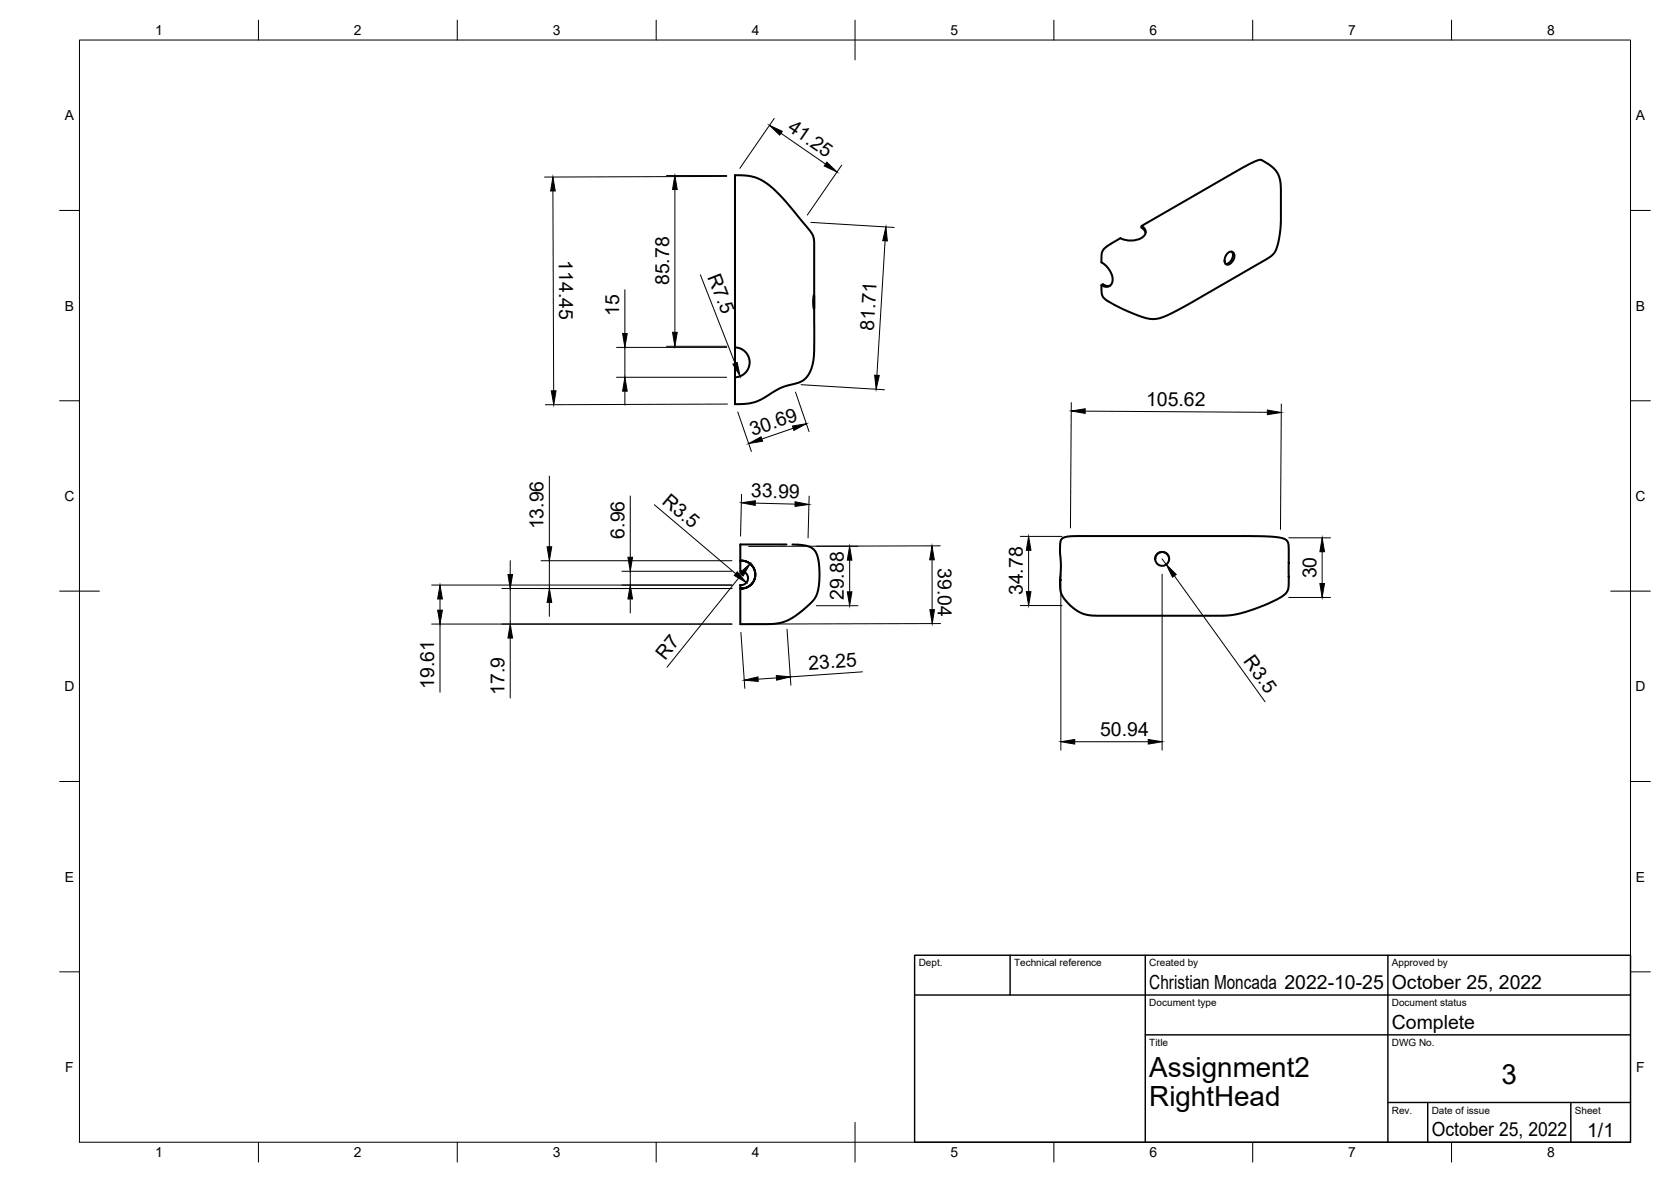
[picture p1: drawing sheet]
<svg xmlns="http://www.w3.org/2000/svg" width="420mm" height="297mm" viewBox="0 0 420 297" stroke-linecap="round" stroke-linejoin="round" font-family="sans-serif">
<!-- layer: Visible -->
<g fill="none" stroke="#000" stroke-width=".51">
<path d="M184.8 44l2.6 .1 2.3 .4 2.2 1 2.2 1.6 3.6 3.7 6 7.2 .8 1.4 .2 1.5v27.2l-.2 2.6-.7 2.5-1.1 1.7-1.4 1.1-5.1 1.5-3.9 2.4-2.2 1.1-1.8 .4-2.4 .2h-1.1zM281.7 59.9l-3 1.7-1 .9-.6 .9-.2 1.8a1.22 1.22 0 0 0 1 1.4l.9 1 .6 1.2 .4 1.1-.1 .9-.3 .6-.7 .6h-.9l-.9-.4M287 56.8a1.61 1.61 0 0 1 1.1 1.5 1.61 1.61 0 0 1-1.1 1.5 5.9 5.9 0 0 1-5.3 .1M288 58.5l-.3-.8-.7-.5v-.4l25.1-14.5 3.5-1.8 1-.3h.6l2.6 1.7 1 .9 .6 1.1 .5 1.4 .2 2.1-.2 10.4-.5 3.3-.6 1.8-.7 1-1.2 1-21.9 12.6-3.9 1.9-2.4 .7-2.2-.1-2.4-.7-4.1-1.8-3.8-2-.8-.8-.3-.6-.2-2.5 .4-.2 1 .5 .8-.1M204.6 74.1l.1 3.5-.2-1.1zM308.6 63.7l.6-.4h.5l.5 .2 .2 .6-.4 1.4-.6 .7-.6 .3-.6-.1-.3-.7 .2-1.2zM309.7 63.3l.3 .7-.2 1-.7 1-.9 .3M184.8 87.3a3.8 3.8 0 0 1 3.7 3.8 3.8 3.8 0 0 1-3.7 3.7M197.7 136.8h-11.6v4.1M199.2 136.8l3.2 .3 1.6 .5 1.1 1.2 .8 2.5 .1 4.2-.5 3.6-1 1.7-2.8 2.7-3.2 2.2-2.4 .9-2.3 .2-7.7 .1v-9M267 135.3l1.3-.4 2.1-.2h44.2l4.8 .1 2.8 .4 1.3 .5 .5 1.1-.1 11.2-.6 1.1-.8 .7-3.3 1.8-5.8 2.1-3.9 .9-33.9 .1-2.6-.3-2-.8-2-1.6-1.5-1.7-.8-1.4-.2-1.8 .3-4.6-.3-5.1 .1-1.3zM186.1 140.9v2.7"/>
<path d="M186.1 147v.9M186.1 147l.2 .1M186.1 147.9l1.4-.2 1.2-.6 .8-1 .4-1.4-.2-1.5-.7-1.2-1.2-.8-1.2-.3h-.2l1.4 .3 1.2 .8 .7 1.2 .2 1.5-.4 1.3-.6 .9-1.1 .7-1.4 .3M186.3 143.5l-.2 .1 .9 .1 .6 .4 .4 .6 .1 .7-.2 .6-.5 .7-1.3 .3M186.4 140.9h-.3M290.5 140.4l.4-1.1 1.1-.6 .7 .1 .6 .3 .5 .7 .2 .6"/>
<circle cx="292.2" cy="140.4" r="1.74"/>
</g>
<circle cx="266.5" cy="145.8" r=".25" fill="#000"/>
<!-- layer: BORDER -->
<g fill="none" stroke="#000" stroke-width=".25">
<path d="M20 10.1h390v276.9h-390zM65 5.1v5M115 5.1v5M165 5.1v5M215 5.1v10M265 5.1v5M315 5.1v5M365 5.1v5M15 52.9h5M410 52.9h5M15 100.7h5M410 100.7h5"/>
<path d="M15 148.6h10M405 148.6h10M15 196.4h5M410 196.4h5M15 244.2h5M410 244.2h5M65 287v5M115 287v5M165 287v5M215 282.1v9.9M265 287v5M315 287v5"/>
<path d="M365 287v5"/>
</g>
<!-- layer: TITLEBLOCK -->
<path d="M230 240.1h180v46.9h-180zM230 250h180M254 240.1v9.9M288 240.1v46.9M349 240.1v46.9M288 260.1h122M349 277.1h61M359 277.1v9.9M395 277.1v9.9" fill="none" stroke="#000" stroke-width=".36"/>
<!-- layer: FD_Dimensions -->
<g fill="none" stroke="#000" stroke-width=".25">
<path d="M194.7 29.8l-8.7 12.5M196.4 33.5l11.2 7.7M139 48l.2 50.2M167.6 44.1h15.1M169.7 47.6v35.9M182.7 44.3l-45.8 .2M203.9 55.9l21 1.3M211.6 41.5l-8.6 12.5M157.1 72.8v11M176.1 69.1l8.7 22.2M222.5 60.5l-2 33.8M155 94.8h27.7"/>
<path d="M155 87.3h27.7M157.1 87.3v7.5M157.1 98.3v3.5M167.6 87h15.1M200 98.5l3.4 10M201.4 96.7l21 1.2M138.1 119.6v17.8M182.9 101.5l-45.8 .2M185.5 103.5l3.4 10M199.5 107.6l-7.9 2.7M269.4 101.2l-.2 31.5M272.9 103.3l45.8 .3"/>
<path d="M322.2 101.5l-.2 31.5M158.5 124.6v15.4M164.5 126.8l20.5 17.4M186.5 124.2l-.3 10.5M189.9 126.4l10 .3M203.5 124.7l-.3 10.5M205.2 137.3h10.5M236.4 137.2l-48.2 .1M256.5 134.8h10.5M258.6 138.3v10.4M324 135.2h10.5M332.4 138.6v8"/>
<path d="M108.5 147h75.5M108.5 156.8h75.5M110.6 150.5v2.8M110.6 156.8v17.2M126.2 147.9h57.8M128.3 140.9v3.5M128.3 147.9v8.9M136 140.9h48M138.1 140.9v7M138.1 151.4v3.5M156.4 143.6h27.6M158.5 143.6v3.4"/>
<path d="M158.5 150.5v3.5M186.3 158.9l1 14.1M186.4 144.4l-18.7 23.3M197.9 158.1l1 14.1M205.2 152.2h10.5M213.6 140.8v7.9M234.4 140.7v12.5M236.5 156.7l-48.2 .1M256.5 152.2h10.5M266.7 144.4v44.1M292.2 140.4l1 1.5M292.2 144.3v44.2"/>
<path d="M295.3 144.7l22.8 31.7M324 150.1h10.5M128.3 160.3v15.1M195.2 170.4l-4.6 .3M216.9 168.8l-18.2 1.3M270.2 186.4h18.5"/>
</g>
<g fill="#000" stroke="#000" stroke-width=".25">
<path d="M193.5 31.5l3.2 1.5-.7 1zM139 44.5l.6 3.5h-1.1zM169.7 44.1l.6 3.5h-1.2zM207.9 40.8l2.6 2.4-3.3-1.5zM222.8 57l.3 3.6-1.1-.1zM138.6 98.2h1.2l-.6 3.5zM157.1 94.8l.6 3.5h-1.2zM156.5 83.8h1.2l-.6 3.5zM169.1 83.5h1.2l-.6 3.5zM184.3 91.5l1.1-.4 .7 3.5zM219.9 94.3h1.2l-.8 3.5zM188.2 111.5l3.2-1.7 .3 1.1z"/>
<path d="M199.3 107.1l3.5-.6-3.2 1.7zM269.4 103.3l3.5-.6v1.2zM318.7 103l3.5 .7-3.5 .5zM137.6 137.4h1.1l-.6 3.5zM186.4 126.4l3.5-.6v1.2zM199.9 126.1l3.5 .7-3.5 .5zM258.6 134.8l.6 3.5h-1.1zM332.4 135.2l.6 3.4h-1.1zM110.6 147l.6 3.5h-1.2zM110 153.3h1.2l-.6 3.5zM127.7 144.4h1.2l-.6 3.5zM138.1 147.9l.6 3.5h-1.1z"/>
<path d="M158.5 147l.5 3.5h-1.1zM157.9 140h1.1l-.5 3.6zM185.4 143.7l2.3 2.7-3.1-1.8zM185.9 144l2.7-2.3-1.7 3.1zM213 148.7h1.2l-.6 3.5zM213.6 137.3l.6 3.5h-1.2zM234.3 137.2l.6 3.5h-1.1zM233.8 153.2h1.2l-.6 3.5zM258.1 148.7h1.1l-.6 3.5zM293.2 141.9l2.6 2.5-1 .6zM331.9 146.6h1.1l-.6 3.5zM128.3 156.8l.6 3.5h-1.2z"/>
<path d="M187.1 170.9l3.5-.8v1.1zM195.2 169.8l3.5 .3-3.4 .8zM266.7 186.4l3.5-.6v1.2zM288.7 185.8l3.5 .6-3.5 .6z"/>
</g>
<g font-size="7">
<text x="289" y="270.6">Assignment2</text>
<text x="377.5" y="272.3">3</text>
<text x="289" y="278.1">RightHead</text>
</g>
<g font-size="4.9">
<text x="197.8" y="32.7" transform="rotate(35 197.8 32.7)">41.25</text>
<text x="140.5" y="65.5" transform="rotate(90 140.5 65.5)">114.45</text>
<text x="168.2" y="71.7" transform="rotate(-90 168.2 71.7)">85.78</text>
<text x="177.8" y="69.5" transform="rotate(69 177.8 69.5)">R7.5</text>
<text x="155.7" y="79.4" transform="rotate(-90 155.7 79.4)">15</text>
<text x="219.7" y="83.1" transform="rotate(-87 219.7 83.1)">81.71</text>
<text x="288.2" y="102">105.62</text>
<text x="189.3" y="109.6" transform="rotate(-19 189.3 109.6)">30.69</text>
<text x="188.8" y="124.9" transform="rotate(1 188.8 124.9)">33.99</text>
<text x="166.2" y="126.4" transform="rotate(40 166.2 126.4)">R3.5</text>
<text x="136.7" y="133" transform="rotate(-90 136.7 133)">13.96</text>
<text x="157" y="135.3" transform="rotate(-90 157 135.3)">6.96</text>
<text x="235.8" y="142.7" transform="rotate(90 235.8 142.7)">39.04</text>
<text x="257.2" y="149.6" transform="rotate(-90 257.2 149.6)">34.78</text>
<text x="331" y="145.4" transform="rotate(-90 331 145.4)">30</text>
<text x="212.2" y="150.8" transform="rotate(-90 212.2 150.8)">29.88</text>
<text x="167.3" y="166" transform="rotate(-51 167.3 166)">R7</text>
<text x="312.5" y="166.1" transform="rotate(54 312.5 166.1)">R3.5</text>
<text x="109.2" y="173.1" transform="rotate(-90 109.2 173.1)">19.61</text>
<text x="203.4" y="168.3" transform="rotate(-4 203.4 168.3)">23.25</text>
<text x="126.8" y="174.5" transform="rotate(-90 126.8 174.5)">17.9</text>
<text x="276.6" y="184.9">50.94</text>
<text x="289" y="248.5">Christian Moncada 2022-10-25</text>
<text x="350" y="248.5">October 25, 2022</text>
<text x="350" y="258.6">Complete</text>
<text x="360" y="285.5">October 25, 2022</text>
<text x="399.1" y="285.7">1/1</text>
</g>
<g font-size="3.5">
<text x="39" y="8.8">1</text>
<text x="89" y="8.8">2</text>
<text x="139" y="8.8">3</text>
<text x="189" y="8.8">4</text>
<text x="239" y="8.8">5</text>
<text x="289" y="8.8">6</text>
<text x="339" y="8.8">7</text>
<text x="389" y="8.8">8</text>
<text x="16.3" y="30.2">A</text>
<text x="411.3" y="30.2">A</text>
<text x="16.3" y="78">B</text>
<text x="411.3" y="78">B</text>
<text x="16.2" y="125.9">C</text>
<text x="411.2" y="125.9">C</text>
<text x="16.2" y="173.7">D</text>
<text x="411.2" y="173.7">D</text>
<text x="16.3" y="221.6">E</text>
<text x="411.3" y="221.6">E</text>
<text x="16.4" y="269.4">F</text>
<text x="411.4" y="269.4">F</text>
<text x="39" y="290.8">1</text>
<text x="89" y="290.8">2</text>
<text x="139" y="290.8">3</text>
<text x="189" y="290.8">4</text>
<text x="239" y="290.8">5</text>
<text x="289" y="290.8">6</text>
<text x="339" y="290.8">7</text>
<text x="389" y="290.8">8</text>
</g>
<g font-size="2.5">
<text x="231" y="242.9">Dept.</text>
<text x="255" y="242.9">Technical reference</text>
<text x="289" y="242.9">Created by</text>
<text x="350" y="242.9">Approved by</text>
<text x="289" y="252.8">Document type</text>
<text x="350" y="252.8">Document status</text>
<text x="289" y="262.9">Title</text>
<text x="350" y="262.9">DWG No.</text>
<text x="350" y="279.9">Rev.</text>
<text x="360" y="279.9">Date of issue</text>
<text x="396" y="279.9">Sheet</text>
</g>
</svg>
